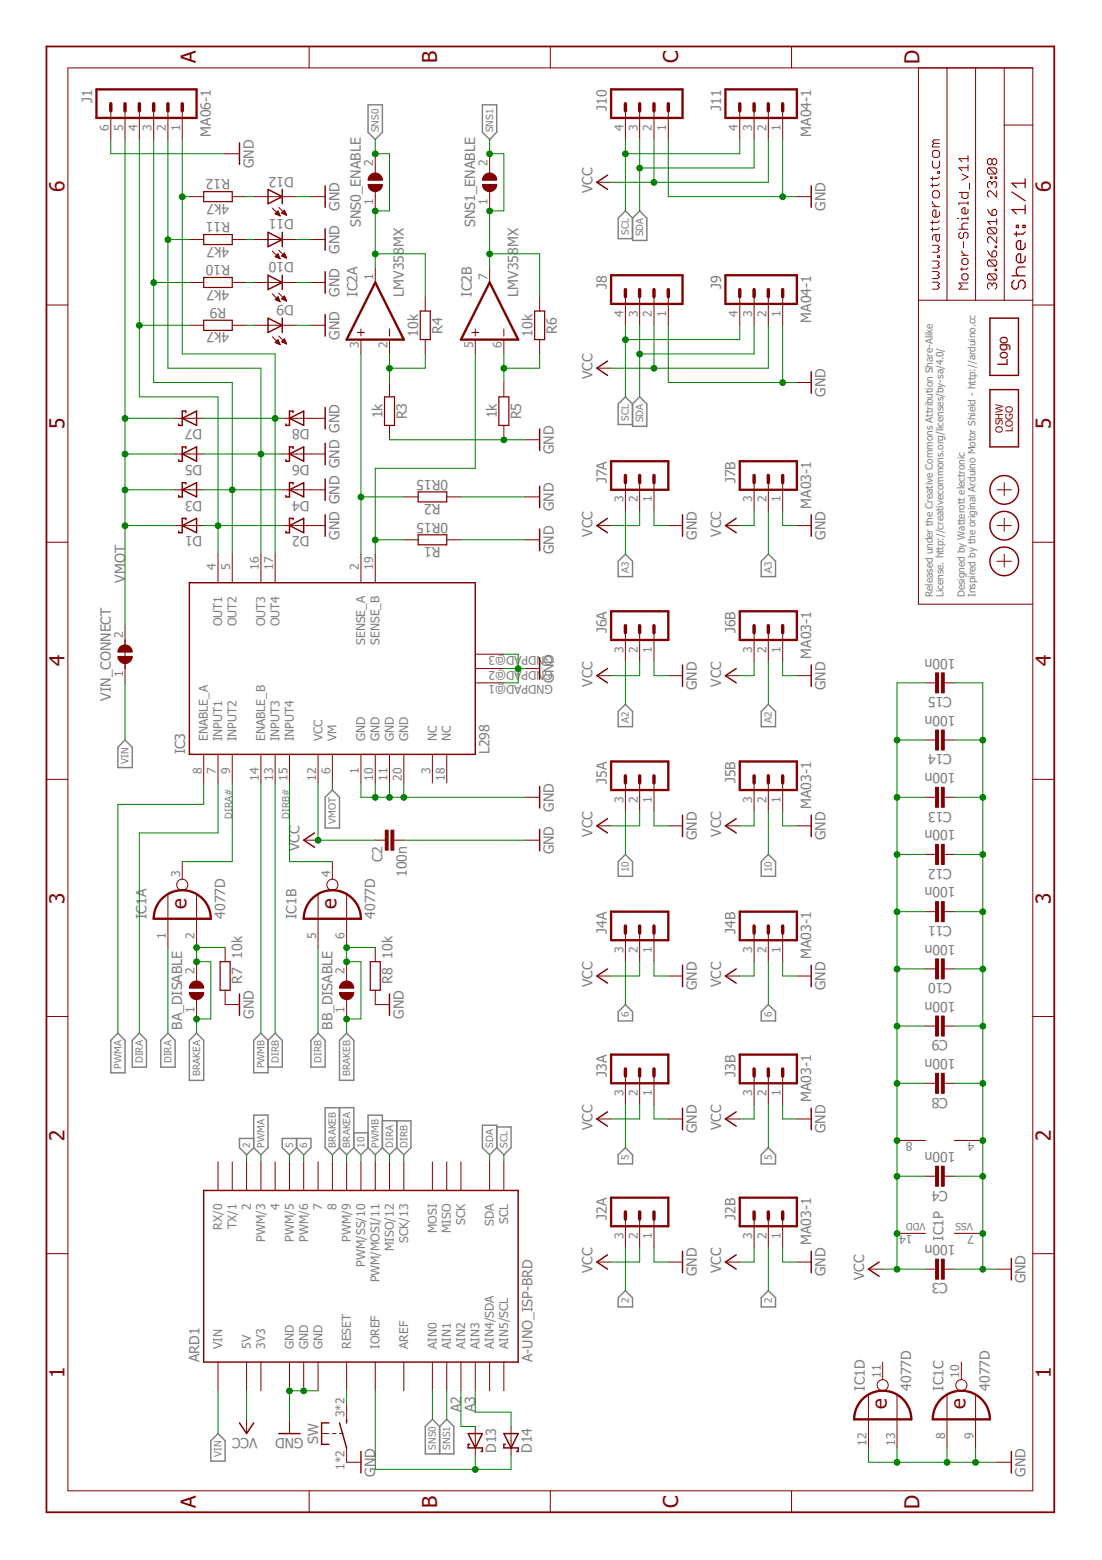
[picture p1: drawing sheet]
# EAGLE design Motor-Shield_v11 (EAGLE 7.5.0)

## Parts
ARD1  A-UNO_ISP-BRD  [A-UNO-ISP]
BA_DISABLE  JUMPER2-0603  [JUMPER2-0603]
BB_DISABLE  JUMPER2-0603  [JUMPER2-0603]
C2  100n  CAPACITOR-0402  [C0402]
C3  100n  CAPACITOR-0402  [C0402]
C4  100n  CAPACITOR-0402  [C0402]
C8  100n  CAPACITOR-0402  [C0402]
C9  100n  CAPACITOR-0402  [C0402]
C10  100n  CAPACITOR-0402  [C0402]
C11  100n  CAPACITOR-0402  [C0402]
C12  100n  CAPACITOR-0402  [C0402]
C13  100n  CAPACITOR-0402  [C0402]
C14  100n  CAPACITOR-0402  [C0402]
C15  100n  CAPACITOR-0402  [C0402]
D1  D_SS14  [DO214AC]
D2  D_SS14  [DO214AC]
D3  D_SS14  [DO214AC]
D4  D_SS14  [DO214AC]
D5  D_SS14  [DO214AC]
D6  D_SS14  [DO214AC]
D7  D_SS14  [DO214AC]
D8  D_SS14  [DO214AC]
D9  LED-0603  [C0603]
D10  LED-0603  [C0603]
D11  LED-0603  [C0603]
D12  LED-0603  [C0603]
D13  D_SCHOTTKY-SOD110  [SOD110]
D14  D_SCHOTTKY-SOD110  [SOD110]
IC1  4077D  [SO14]
IC2  LMV358MX  [SO08]
IC3  L298  [POWERSO20]
J1  MA06-1  [MA06-1]
J2A  JST_PH_3B3B-PH-SM4-TB  [JST_B3B-PH-SM4-TB]
J2B  MA03-1  [MA03-1]
J3A  JST_PH_3B3B-PH-SM4-TB  [JST_B3B-PH-SM4-TB]
J3B  MA03-1  [MA03-1]
J4A  JST_PH_3B3B-PH-SM4-TB  [JST_B3B-PH-SM4-TB]
J4B  MA03-1  [MA03-1]
J5A  JST_PH_3B3B-PH-SM4-TB  [JST_B3B-PH-SM4-TB]
J5B  MA03-1  [MA03-1]
J6A  JST_PH_3B3B-PH-SM4-TB  [JST_B3B-PH-SM4-TB]
J6B  MA03-1  [MA03-1]
J7A  JST_PH_3B3B-PH-SM4-TB  [JST_B3B-PH-SM4-TB]
J7B  MA03-1  [MA03-1]
J8  JST_PH_4B4B-PH-SM4-TB  [JST_B4B-PH-SM4-TB]
J9  MA04-1  [MA04-1]
J10  JST_PH_4B4B-PH-SM4-TB  [JST_B4B-PH-SM4-TB]
J11  MA04-1  [MA04-1]
LOGO1  LOGO-S_PLACE_S  [SPARK_TPLACE_S]
LOGO2  OSHW_LOGOX0070  [OSHW_6X70]
R1  0R15  RESISTOR-1206  [C1206]
R2  0R15  RESISTOR-1206  [C1206]
R3  1k  RESISTOR-0402  [C0402]
R4  10k  RESISTOR-0402  [C0402]
R5  1k  RESISTOR-0402  [C0402]
R6  10k  RESISTOR-0402  [C0402]
R7  10k  RESISTOR-0402  [C0402]
R8  10k  RESISTOR-0402  [C0402]
R9  4k7  RESISTOR-0402  [C0402]
R10  4k7  RESISTOR-0402  [C0402]
R11  4k7  RESISTOR-0402  [C0402]
R12  4k7  RESISTOR-0402  [C0402]
SNS0_ENABLE  JUMPER2-0603  [JUMPER2-0603]
SNS1_ENABLE  JUMPER2-0603  [JUMPER2-0603]
SW  SW-TACTILE-6X6_SMD  [SW6X6_SMD]
VIN_CONNECT  JUMPER2-0603  [JUMPER2-0603]
X1  PASSER-07  [PASSER_07MM]
X2  PASSER-07  [PASSER_07MM]
X3  PASSER-07  [PASSER_07MM]

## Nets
2: ARD1.2 J2A.3 J2B.2
5: ARD1.5(PWM/5) J3A.3 J3B.2
6: ARD1.6(PWM/6) J4A.3 J4B.2
10: ARD1.10(PWM/SS/10) J5A.3 J5B.2
A2: ARD1.A2(AIN2) D13.A J6A.3 J6B.2
A3: ARD1.A3(AIN3) D14.A J7A.3 J7B.2
BRAKEA: ARD1.9(PWM/9) BA_DISABLE.1 BA_DISABLE.2 IC1.2(A:I1) R7.1
BRAKEB: ARD1.8 BB_DISABLE.1 BB_DISABLE.2 IC1.6(B:I1) R8.1
DIRA: ARD1.12(MISO/12) IC1.1(A:I0) IC3.7(INPUT1)
DIRA#: IC1.3(A:O) IC3.9(INPUT2)
DIRB: ARD1.13(SCK/13) IC1.5(B:I0) IC3.13(INPUT3)
DIRB#: IC1.4(B:O) IC3.15(INPUT4)
GND: ARD1.GND@1(GND) ARD1.GND@2(GND) ARD1.GND@3(GND) ARD1.GND@4(GND) C2.1 C3.1 C4.1 C8.1 C9.1 C10.1 C11.1 C12.1 C13.1 C14.1 C15.1 D2.1(A) D4.1(A) D6.1(A) D8.1(A) D9.C D10.C D11.C D12.C IC1.7(P:VSS) IC1.8(C:I0) IC1.9(C:I1) IC1.12(D:I0) IC1.13(D:I1) IC2.4(P:V-) IC3.1(GND) IC3.10(GND) IC3.11(GND) IC3.20(GND) IC3.GNDPAD@1(GNDPAD) IC3.GNDPAD@2(GNDPAD) IC3.GNDPAD@3(GNDPAD) J1.6 J2A.1 J2B.1 J3A.1 J3B.1 J4A.1 J4B.1 J5A.1 J5B.1 J6A.1 J6B.1 J7A.1 J7B.1 J8.1 J9.1 J10.1 J11.1 R1.1 R2.1 R3.2 R5.2 R7.2 R8.2 SW.1 SW.2(P1)
IOREF: ARD1.IOREF D13.C D14.C
N$1: D9.A R9.2
N$2: D10.A R10.2
N$3: IC2.2(A:-IN) R3.1 R4.2
N$12: IC2.6(B:-IN) R5.1 R6.2
N$13: D11.A R11.2
N$14: D12.A R12.2
N$19: ARD1.RST@1(RESET) ARD1.RST@2(RESET) SW.3(S1) SW.4(S1)
OUT1: D1.1(A) D2.2(C) IC3.4(OUT1) J1.4 R9.1
OUT2: D3.1(A) D4.2(C) IC3.5(OUT2) J1.3 R10.1
OUT3: D5.1(A) D6.2(C) IC3.16(OUT3) J1.2 R11.1
OUT4: D7.1(A) D8.2(C) IC3.17(OUT4) J1.1 R12.1
PWMA: ARD1.3(PWM/3) IC3.8(ENABLE_A)
PWMB: ARD1.11(PWM/MOSI/11) IC3.14(ENABLE_B)
SCL: ARD1.SCL J8.4 J9.4 J10.4 J11.4
SDA: ARD1.SDA J8.3 J9.3 J10.3 J11.3
SENSE_A: IC2.3(A:+IN) IC3.2(SENSE_A) R2.2
SENSE_B: IC2.5(B:+IN) IC3.19(SENSE_B) R1.2
SNS0: ARD1.A0(AIN0) IC2.1(A:OUT) R4.1 SNS0_ENABLE.1 SNS0_ENABLE.2
SNS1: ARD1.A1(AIN1) IC2.7(B:OUT) R6.1 SNS1_ENABLE.1 SNS1_ENABLE.2
VCC: ARD1.5V ARD1.VCC(5V) C2.2 C3.2 C4.2 C8.2 C9.2 C10.2 C11.2 C12.2 C13.2 C14.2 C15.2 IC1.14(P:VDD) IC2.8(P:V+) IC3.12(VCC) J2A.2 J2B.3 J3A.2 J3B.3 J4A.2 J4B.3 J5A.2 J5B.3 J6A.2 J6B.3 J7A.2 J7B.3 J8.2 J9.2 J10.2 J11.2
VIN: ARD1.VIN VIN_CONNECT.1
VMOT: D1.2(C) D3.2(C) D5.2(C) D7.2(C) IC3.6(VM) J1.5 VIN_CONNECT.2
Unconnected: ARD1.0(RX/0) ARD1.1(TX/1) ARD1.4 ARD1.7 ARD1.A4(AIN4/SDA) ARD1.A5(AIN5/SCL) ARD1.MISO ARD1.MOSI ARD1.SCK IC1.10(C:O) IC1.11(D:O) IC3.3(NC) IC3.18(NC)

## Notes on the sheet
- Released under the Creative Commons Attribution Share-Alike 
  License. http://creativecommons.org/licenses/by-sa/4.0/
  
  Designed by Watterott electronic
  Inspired by the original Arduino Motor Shield - http://arduino.cc

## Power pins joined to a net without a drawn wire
3V3: ARD1.3V3
AREF: ARD1.AREF
